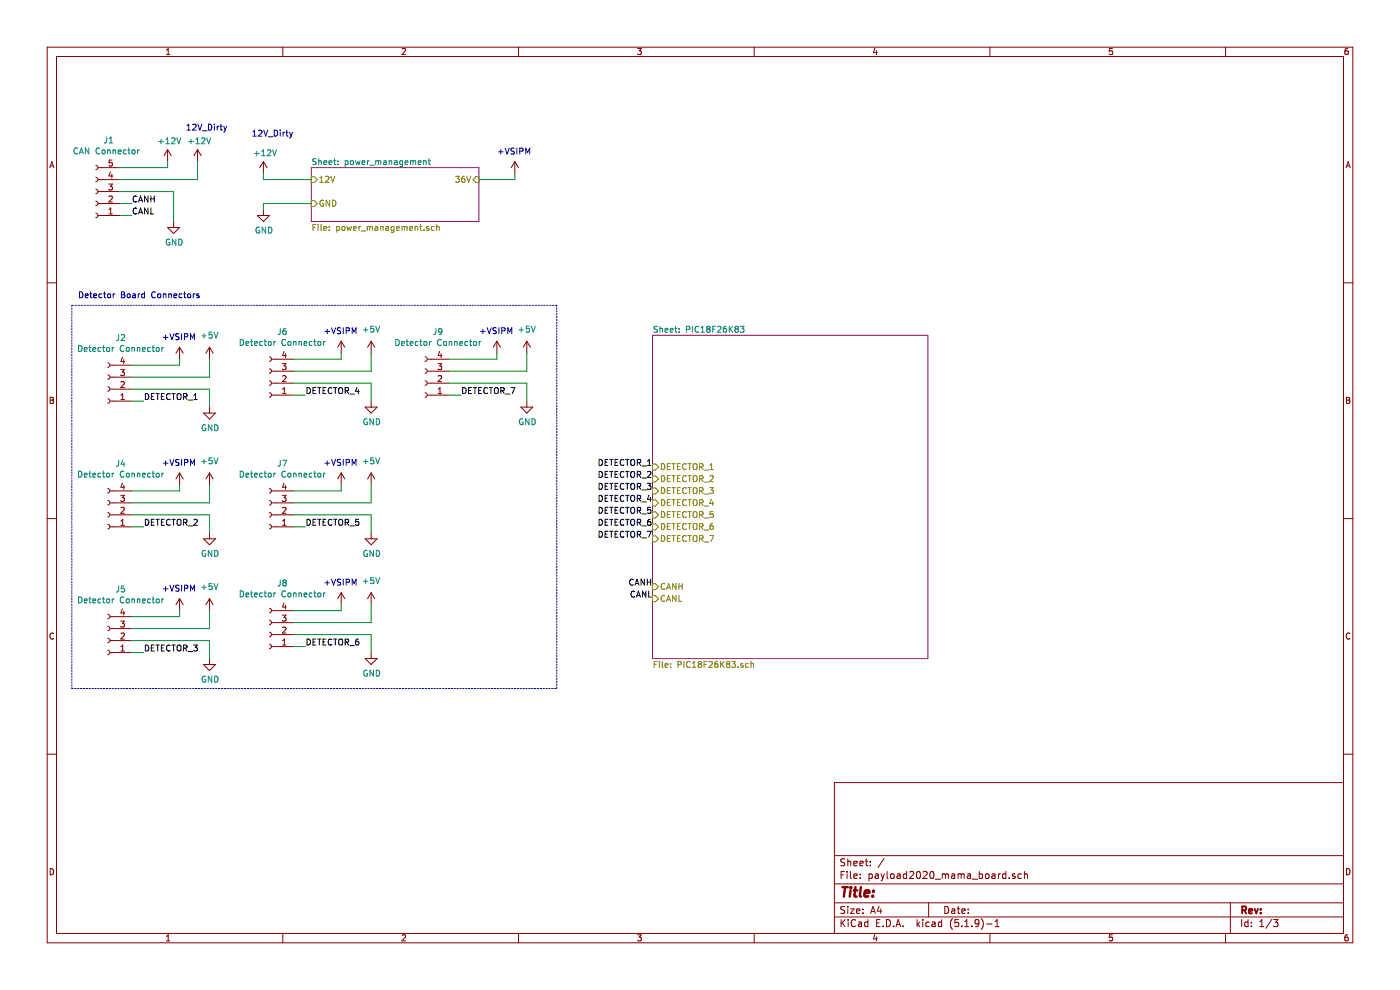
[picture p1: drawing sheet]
EESchema Schematic File Version 4
EELAYER 30 0
EELAYER END
$Descr A4 11693 8268
encoding utf-8
Sheet 1 3
Title ""
Date ""
Rev ""
Comp ""
Comment1 ""
Comment2 ""
Comment3 ""
Comment4 ""
$EndDescr
$Sheet
S 5450 2800 2300 2700
U 5B96A156
F0 "PIC18F26K83" 50
F1 "PIC18F26K83.sch" 50
F2 "CANH" I L 5450 4900 50 
F3 "CANL" I L 5450 5000 50 
F4 "DETECTOR_1" I L 5450 3900 50 
F5 "DETECTOR_6" I L 5450 4400 50 
F6 "DETECTOR_5" I L 5450 4300 50 
F7 "DETECTOR_4" I L 5450 4200 50 
F8 "DETECTOR_3" I L 5450 4100 50 
F9 "DETECTOR_2" I L 5450 4000 50 
F10 "DETECTOR_7" I L 5450 4500 50 
$EndSheet
Text Label 5450 4900 2    50   ~ 0
CANH
Text Label 5450 5000 2    50   ~ 0
CANL
Text Label 1100 1800 0    50   ~ 0
CANL
$Comp
L Connector:Conn_01x05_Female J1
U 1 1
P 800 1600
F 0 "J1" H 692 1175 50  0000 C CNN
F 1 "CAN Connector " H 692 1266 50  0000 C CNN
F 2 "" H 800 1600 50  0001 C CNN
F 3 "~" H 800 1600 50  0001 C CNN
	1    800  1600
	-1   0    0    1   
$EndComp
$Comp
L power:GND #PWR0101
U 1 1
P 1450 1850
F 0 "#PWR0101" H 1450 1600 50  0001 C CNN
F 1 "GND" H 1455 1677 50  0000 C CNN
F 2 "" H 1450 1850 50  0001 C CNN
F 3 "" H 1450 1850 50  0001 C CNN
	1    1450 1850
	1    0    0    -1  
$EndComp
Wire Wire Line
	1000 1800 1100 1800
Text Label 1100 1700 0    50   ~ 0
CANH
Wire Wire Line
	1000 1700 1100 1700
Wire Wire Line
	1000 1600 1450 1600
Wire Wire Line
	1450 1600 1450 1850
$Comp
L power:+12V #PWR0102
U 1 1
P 1400 1350
F 0 "#PWR0102" H 1400 1200 50  0001 C CNN
F 1 "+12V" H 1415 1523 50  0000 C CNN
F 2 "" H 1400 1350 50  0001 C CNN
F 3 "" H 1400 1350 50  0001 C CNN
	1    1400 1350
	1    0    0    -1  
$EndComp
Wire Wire Line
	1000 1400 1400 1400
Wire Wire Line
	1400 1400 1400 1350
Wire Wire Line
	1000 1500 1650 1500
Wire Wire Line
	1650 1500 1650 1350
Text Label 1200 3350 0    50   ~ 0
DETECTOR_1
Wire Wire Line
	1100 3350 1200 3350
$Comp
L power:+12V #PWR0104
U 1 1
P 1500 3000
F 0 "#PWR0104" H 1500 2850 50  0001 C CNN
F 1 "+12V" H 1515 3173 50  0001 C CNN
F 2 "" H 1500 3000 50  0001 C CNN
F 3 "" H 1500 3000 50  0001 C CNN
	1    1500 3000
	1    0    0    -1  
$EndComp
Wire Wire Line
	1100 3050 1500 3050
Wire Wire Line
	1500 3050 1500 3000
$Comp
L power:+5V #PWR0105
U 1 1
P 1750 3000
F 0 "#PWR0105" H 1750 2850 50  0001 C CNN
F 1 "+5V" H 1750 3200 50  0000 C CNN
F 2 "" H 1750 3000 50  0001 C CNN
F 3 "" H 1750 3000 50  0001 C CNN
	1    1750 3000
	1    0    0    -1  
$EndComp
Wire Wire Line
	1100 3150 1750 3150
Wire Wire Line
	1750 3150 1750 3000
Wire Wire Line
	1100 3250 1750 3250
$Comp
L power:GND #PWR0106
U 1 1
P 1750 3400
F 0 "#PWR0106" H 1750 3150 50  0001 C CNN
F 1 "GND" H 1755 3227 50  0000 C CNN
F 2 "" H 1750 3400 50  0001 C CNN
F 3 "" H 1750 3400 50  0001 C CNN
	1    1750 3400
	1    0    0    -1  
$EndComp
Wire Wire Line
	1750 3250 1750 3400
$Comp
L Connector:Conn_01x04_Female J2
U 1 1
P 900 3250
F 0 "J2" H 792 2825 50  0000 C CNN
F 1 "Detector Connector" H 792 2916 50  0000 C CNN
F 2 "" H 900 3250 50  0001 C CNN
F 3 "~" H 900 3250 50  0001 C CNN
	1    900  3250
	-1   0    0    1   
$EndComp
Text Notes 1350 2850 0    50   ~ 0
+VSIPM
Text Label 1200 4400 0    50   ~ 0
DETECTOR_2
Wire Wire Line
	1100 4400 1200 4400
$Comp
L power:+12V #PWR0107
U 1 1
P 1500 4050
F 0 "#PWR0107" H 1500 3900 50  0001 C CNN
F 1 "+12V" H 1515 4223 50  0001 C CNN
F 2 "" H 1500 4050 50  0001 C CNN
F 3 "" H 1500 4050 50  0001 C CNN
	1    1500 4050
	1    0    0    -1  
$EndComp
Wire Wire Line
	1100 4100 1500 4100
Wire Wire Line
	1500 4100 1500 4050
$Comp
L power:+5V #PWR0108
U 1 1
P 1750 4050
F 0 "#PWR0108" H 1750 3900 50  0001 C CNN
F 1 "+5V" H 1750 4250 50  0000 C CNN
F 2 "" H 1750 4050 50  0001 C CNN
F 3 "" H 1750 4050 50  0001 C CNN
	1    1750 4050
	1    0    0    -1  
$EndComp
Wire Wire Line
	1100 4200 1750 4200
Wire Wire Line
	1750 4200 1750 4050
Wire Wire Line
	1100 4300 1750 4300
$Comp
L power:GND #PWR0109
U 1 1
P 1750 4450
F 0 "#PWR0109" H 1750 4200 50  0001 C CNN
F 1 "GND" H 1755 4277 50  0000 C CNN
F 2 "" H 1750 4450 50  0001 C CNN
F 3 "" H 1750 4450 50  0001 C CNN
	1    1750 4450
	1    0    0    -1  
$EndComp
Wire Wire Line
	1750 4300 1750 4450
$Comp
L Connector:Conn_01x04_Female J4
U 1 1
P 900 4300
F 0 "J4" H 792 3875 50  0000 C CNN
F 1 "Detector Connector" H 792 3966 50  0000 C CNN
F 2 "" H 900 4300 50  0001 C CNN
F 3 "~" H 900 4300 50  0001 C CNN
	1    900  4300
	-1   0    0    1   
$EndComp
Text Notes 1350 3900 0    50   ~ 0
+VSIPM
Text Label 1200 5450 0    50   ~ 0
DETECTOR_3
Wire Wire Line
	1100 5450 1200 5450
$Comp
L power:+12V #PWR0110
U 1 1
P 1500 5100
F 0 "#PWR0110" H 1500 4950 50  0001 C CNN
F 1 "+12V" H 1515 5273 50  0001 C CNN
F 2 "" H 1500 5100 50  0001 C CNN
F 3 "" H 1500 5100 50  0001 C CNN
	1    1500 5100
	1    0    0    -1  
$EndComp
Wire Wire Line
	1100 5150 1500 5150
Wire Wire Line
	1500 5150 1500 5100
$Comp
L power:+5V #PWR0111
U 1 1
P 1750 5100
F 0 "#PWR0111" H 1750 4950 50  0001 C CNN
F 1 "+5V" H 1750 5300 50  0000 C CNN
F 2 "" H 1750 5100 50  0001 C CNN
F 3 "" H 1750 5100 50  0001 C CNN
	1    1750 5100
	1    0    0    -1  
$EndComp
Wire Wire Line
	1100 5250 1750 5250
Wire Wire Line
	1750 5250 1750 5100
Wire Wire Line
	1100 5350 1750 5350
$Comp
L power:GND #PWR0112
U 1 1
P 1750 5500
F 0 "#PWR0112" H 1750 5250 50  0001 C CNN
F 1 "GND" H 1755 5327 50  0000 C CNN
F 2 "" H 1750 5500 50  0001 C CNN
F 3 "" H 1750 5500 50  0001 C CNN
	1    1750 5500
	1    0    0    -1  
$EndComp
Wire Wire Line
	1750 5350 1750 5500
$Comp
L Connector:Conn_01x04_Female J5
U 1 1
P 900 5350
F 0 "J5" H 792 4925 50  0000 C CNN
F 1 "Detector Connector" H 792 5016 50  0000 C CNN
F 2 "" H 900 5350 50  0001 C CNN
F 3 "~" H 900 5350 50  0001 C CNN
	1    900  5350
	-1   0    0    1   
$EndComp
Text Notes 1350 4950 0    50   ~ 0
+VSIPM
Text Label 2550 3300 0    50   ~ 0
DETECTOR_4
Wire Wire Line
	2450 3300 2550 3300
$Comp
L power:+12V #PWR0113
U 1 1
P 2850 2950
F 0 "#PWR0113" H 2850 2800 50  0001 C CNN
F 1 "+12V" H 2865 3123 50  0001 C CNN
F 2 "" H 2850 2950 50  0001 C CNN
F 3 "" H 2850 2950 50  0001 C CNN
	1    2850 2950
	1    0    0    -1  
$EndComp
Wire Wire Line
	2450 3000 2850 3000
Wire Wire Line
	2850 3000 2850 2950
$Comp
L power:+5V #PWR0114
U 1 1
P 3100 2950
F 0 "#PWR0114" H 3100 2800 50  0001 C CNN
F 1 "+5V" H 3100 3150 50  0000 C CNN
F 2 "" H 3100 2950 50  0001 C CNN
F 3 "" H 3100 2950 50  0001 C CNN
	1    3100 2950
	1    0    0    -1  
$EndComp
Wire Wire Line
	2450 3100 3100 3100
Wire Wire Line
	3100 3100 3100 2950
Wire Wire Line
	2450 3200 3100 3200
$Comp
L power:GND #PWR0115
U 1 1
P 3100 3350
F 0 "#PWR0115" H 3100 3100 50  0001 C CNN
F 1 "GND" H 3105 3177 50  0000 C CNN
F 2 "" H 3100 3350 50  0001 C CNN
F 3 "" H 3100 3350 50  0001 C CNN
	1    3100 3350
	1    0    0    -1  
$EndComp
Wire Wire Line
	3100 3200 3100 3350
$Comp
L Connector:Conn_01x04_Female J6
U 1 1
P 2250 3200
F 0 "J6" H 2142 2775 50  0000 C CNN
F 1 "Detector Connector" H 2142 2866 50  0000 C CNN
F 2 "" H 2250 3200 50  0001 C CNN
F 3 "~" H 2250 3200 50  0001 C CNN
	1    2250 3200
	-1   0    0    1   
$EndComp
Text Notes 2700 2800 0    50   ~ 0
+VSIPM
Text Label 2550 4400 0    50   ~ 0
DETECTOR_5
Wire Wire Line
	2450 4400 2550 4400
$Comp
L power:+12V #PWR0116
U 1 1
P 2850 4050
F 0 "#PWR0116" H 2850 3900 50  0001 C CNN
F 1 "+12V" H 2865 4223 50  0001 C CNN
F 2 "" H 2850 4050 50  0001 C CNN
F 3 "" H 2850 4050 50  0001 C CNN
	1    2850 4050
	1    0    0    -1  
$EndComp
Wire Wire Line
	2450 4100 2850 4100
Wire Wire Line
	2850 4100 2850 4050
$Comp
L power:+5V #PWR0117
U 1 1
P 3100 4050
F 0 "#PWR0117" H 3100 3900 50  0001 C CNN
F 1 "+5V" H 3100 4250 50  0000 C CNN
F 2 "" H 3100 4050 50  0001 C CNN
F 3 "" H 3100 4050 50  0001 C CNN
	1    3100 4050
	1    0    0    -1  
$EndComp
Wire Wire Line
	2450 4200 3100 4200
Wire Wire Line
	3100 4200 3100 4050
Wire Wire Line
	2450 4300 3100 4300
$Comp
L power:GND #PWR0118
U 1 1
P 3100 4450
F 0 "#PWR0118" H 3100 4200 50  0001 C CNN
F 1 "GND" H 3105 4277 50  0000 C CNN
F 2 "" H 3100 4450 50  0001 C CNN
F 3 "" H 3100 4450 50  0001 C CNN
	1    3100 4450
	1    0    0    -1  
$EndComp
Wire Wire Line
	3100 4300 3100 4450
$Comp
L Connector:Conn_01x04_Female J7
U 1 1
P 2250 4300
F 0 "J7" H 2142 3875 50  0000 C CNN
F 1 "Detector Connector" H 2142 3966 50  0000 C CNN
F 2 "" H 2250 4300 50  0001 C CNN
F 3 "~" H 2250 4300 50  0001 C CNN
	1    2250 4300
	-1   0    0    1   
$EndComp
Text Notes 2700 3900 0    50   ~ 0
+VSIPM
Text Label 2550 5400 0    50   ~ 0
DETECTOR_6
Wire Wire Line
	2450 5400 2550 5400
$Comp
L power:+12V #PWR0119
U 1 1
P 2850 5050
F 0 "#PWR0119" H 2850 4900 50  0001 C CNN
F 1 "+12V" H 2865 5223 50  0001 C CNN
F 2 "" H 2850 5050 50  0001 C CNN
F 3 "" H 2850 5050 50  0001 C CNN
	1    2850 5050
	1    0    0    -1  
$EndComp
Wire Wire Line
	2450 5100 2850 5100
Wire Wire Line
	2850 5100 2850 5050
$Comp
L power:+5V #PWR0120
U 1 1
P 3100 5050
F 0 "#PWR0120" H 3100 4900 50  0001 C CNN
F 1 "+5V" H 3100 5250 50  0000 C CNN
F 2 "" H 3100 5050 50  0001 C CNN
F 3 "" H 3100 5050 50  0001 C CNN
	1    3100 5050
	1    0    0    -1  
$EndComp
Wire Wire Line
	2450 5200 3100 5200
Wire Wire Line
	3100 5200 3100 5050
Wire Wire Line
	2450 5300 3100 5300
$Comp
L power:GND #PWR0121
U 1 1
P 3100 5450
F 0 "#PWR0121" H 3100 5200 50  0001 C CNN
F 1 "GND" H 3105 5277 50  0000 C CNN
F 2 "" H 3100 5450 50  0001 C CNN
F 3 "" H 3100 5450 50  0001 C CNN
	1    3100 5450
	1    0    0    -1  
$EndComp
Wire Wire Line
	3100 5300 3100 5450
$Comp
L Connector:Conn_01x04_Female J8
U 1 1
P 2250 5300
F 0 "J8" H 2142 4875 50  0000 C CNN
F 1 "Detector Connector" H 2142 4966 50  0000 C CNN
F 2 "" H 2250 5300 50  0001 C CNN
F 3 "~" H 2250 5300 50  0001 C CNN
	1    2250 5300
	-1   0    0    1   
$EndComp
Text Notes 2700 4900 0    50   ~ 0
+VSIPM
Text Label 3850 3300 0    50   ~ 0
DETECTOR_7
Wire Wire Line
	3750 3300 3850 3300
$Comp
L power:+12V #PWR0122
U 1 1
P 4150 2950
F 0 "#PWR0122" H 4150 2800 50  0001 C CNN
F 1 "+12V" H 4165 3123 50  0001 C CNN
F 2 "" H 4150 2950 50  0001 C CNN
F 3 "" H 4150 2950 50  0001 C CNN
	1    4150 2950
	1    0    0    -1  
$EndComp
Wire Wire Line
	3750 3000 4150 3000
Wire Wire Line
	4150 3000 4150 2950
$Comp
L power:+5V #PWR0123
U 1 1
P 4400 2950
F 0 "#PWR0123" H 4400 2800 50  0001 C CNN
F 1 "+5V" H 4400 3150 50  0000 C CNN
F 2 "" H 4400 2950 50  0001 C CNN
F 3 "" H 4400 2950 50  0001 C CNN
	1    4400 2950
	1    0    0    -1  
$EndComp
Wire Wire Line
	3750 3100 4400 3100
Wire Wire Line
	4400 3100 4400 2950
Wire Wire Line
	3750 3200 4400 3200
$Comp
L power:GND #PWR0124
U 1 1
P 4400 3350
F 0 "#PWR0124" H 4400 3100 50  0001 C CNN
F 1 "GND" H 4405 3177 50  0000 C CNN
F 2 "" H 4400 3350 50  0001 C CNN
F 3 "" H 4400 3350 50  0001 C CNN
	1    4400 3350
	1    0    0    -1  
$EndComp
Wire Wire Line
	4400 3200 4400 3350
$Comp
L Connector:Conn_01x04_Female J9
U 1 1
P 3550 3200
F 0 "J9" H 3442 2775 50  0000 C CNN
F 1 "Detector Connector" H 3442 2866 50  0000 C CNN
F 2 "" H 3550 3200 50  0001 C CNN
F 3 "~" H 3550 3200 50  0001 C CNN
	1    3550 3200
	-1   0    0    1   
$EndComp
Text Notes 4000 2800 0    50   ~ 0
+VSIPM
Wire Notes Line
	600  5750 4650 5750
Wire Notes Line
	4650 5750 4650 2550
Wire Notes Line
	4650 2550 600  2550
Wire Notes Line
	600  2550 600  5750
Text Notes 650  2500 0    50   ~ 0
Detector Board Connectors
Text Label 5450 3900 2    50   ~ 0
DETECTOR_1
Text Label 5450 4000 2    50   ~ 0
DETECTOR_2
Text Label 5450 4100 2    50   ~ 0
DETECTOR_3
Text Label 5450 4200 2    50   ~ 0
DETECTOR_4
Text Label 5450 4300 2    50   ~ 0
DETECTOR_5
Text Label 5450 4400 2    50   ~ 0
DETECTOR_6
Text Label 5450 4500 2    50   ~ 0
DETECTOR_7
$Sheet
S 2600 1400 1400 450 
U 602CE3DD
F0 "power_management" 50
F1 "power_management.sch" 50
F2 "12V" I L 2600 1500 50 
F3 "GND" I L 2600 1700 50 
F4 "36V" I R 4000 1500 50 
$EndSheet
Wire Wire Line
	2600 1500 2200 1500
Wire Wire Line
	2200 1500 2200 1450
$Comp
L power:GND #PWR?
U 1 1
P 2200 1750
F 0 "#PWR?" H 2200 1500 50  0001 C CNN
F 1 "GND" H 2205 1577 50  0000 C CNN
F 2 "" H 2200 1750 50  0001 C CNN
F 3 "" H 2200 1750 50  0001 C CNN
	1    2200 1750
	1    0    0    -1  
$EndComp
Wire Wire Line
	2600 1700 2200 1700
Wire Wire Line
	2200 1700 2200 1750
$Comp
L power:+36V #PWR?
U 1 1
P 4300 1450
F 0 "#PWR?" H 4300 1300 50  0001 C CNN
F 1 "+36V" H 4315 1623 50  0001 C CNN
F 2 "" H 4300 1450 50  0001 C CNN
F 3 "" H 4300 1450 50  0001 C CNN
	1    4300 1450
	1    0    0    -1  
$EndComp
Wire Wire Line
	4300 1500 4300 1450
Wire Wire Line
	4000 1500 4300 1500
Text Notes 4150 1300 0    50   ~ 0
+VSIPM
Text Notes 1550 1100 0    50   ~ 0
12V_Dirty
Text Notes 2100 1150 0    50   ~ 0
12V_Dirty
$Comp
L power:+12V #PWR?
U 1 1
P 2200 1450
F 0 "#PWR?" H 2200 1300 50  0001 C CNN
F 1 "+12V" H 2215 1623 50  0000 C CNN
F 2 "" H 2200 1450 50  0001 C CNN
F 3 "" H 2200 1450 50  0001 C CNN
	1    2200 1450
	1    0    0    -1  
$EndComp
$Comp
L power:+12V #PWR?
U 1 1
P 1650 1350
F 0 "#PWR?" H 1650 1200 50  0001 C CNN
F 1 "+12V" H 1665 1523 50  0000 C CNN
F 2 "" H 1650 1350 50  0001 C CNN
F 3 "" H 1650 1350 50  0001 C CNN
	1    1650 1350
	1    0    0    -1  
$EndComp
$EndSCHEMATC
